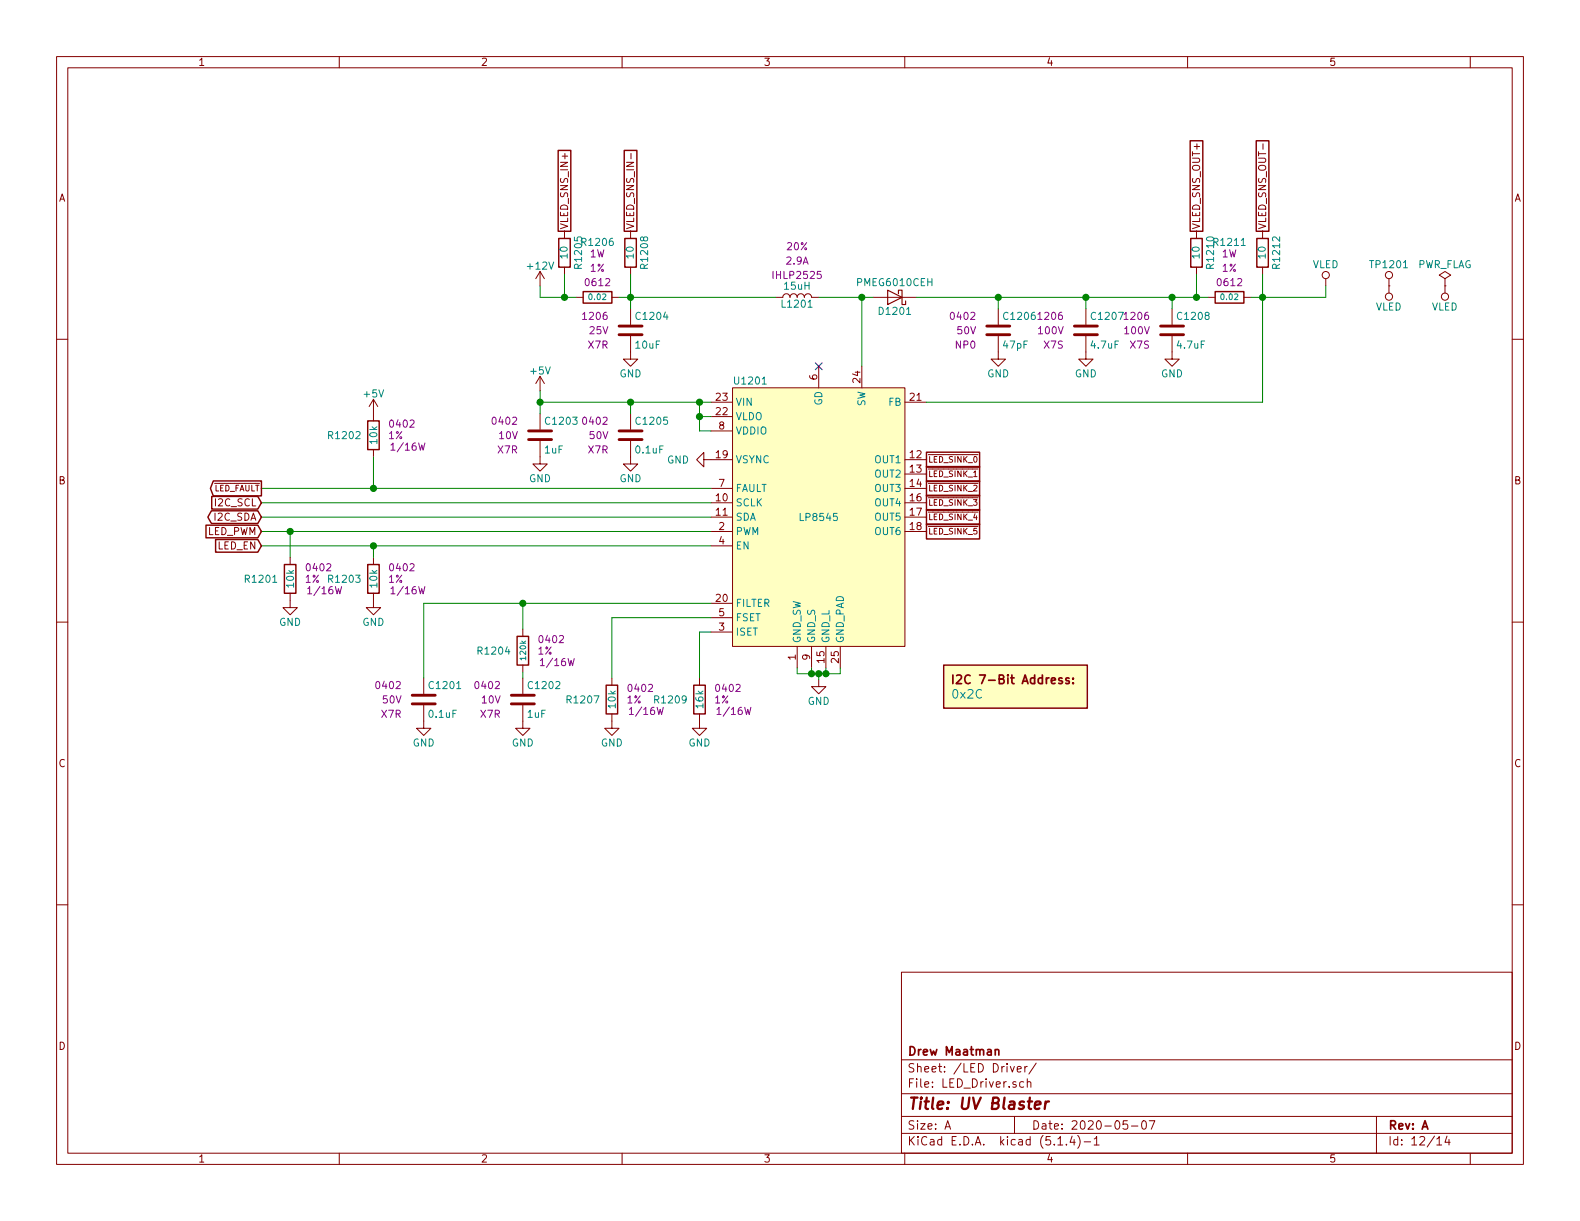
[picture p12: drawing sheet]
EESchema Schematic File Version 4
LIBS:UV_Blaster-cache
EELAYER 30 0
EELAYER END
$Descr A 11000 8500
encoding utf-8
Sheet 12 14
Title "UV Blaster"
Date "2020-05-07"
Rev "A"
Comp "Drew Maatman"
Comment1 ""
Comment2 ""
Comment3 ""
Comment4 ""
$EndDescr
$Comp
L power:GND #PWR01214
U 1 1
P 5700 4730
F 0 "#PWR01214" H 5700 4480 50  0001 C CNN
F 1 "GND" H 5700 4580 50  0000 C CNN
F 2 "" H 5700 4730 50  0001 C CNN
F 3 "" H 5700 4730 50  0001 C CNN
	1    5700 4730
	1    0    0    -1  
$EndComp
Wire Wire Line
	5700 4730 5700 4690
Wire Wire Line
	5700 4690 5750 4690
Wire Wire Line
	5850 4690 5850 4650
Connection ~ 5700 4690
Wire Wire Line
	5700 4690 5650 4690
Wire Wire Line
	5550 4690 5550 4650
$Comp
L Custom_Library:R_Custom R?
U 1 1
P 4870 4870
AR Path="/5BB27BA3/5EA62CC9" Ref="R?"  Part="1" 
AR Path="/5BB27BF7/5EA62CC9" Ref="R?"  Part="1" 
AR Path="/5C1DE17A/5EA62CC9" Ref="R?"  Part="1" 
AR Path="/5C1E3A08/5EA62CC9" Ref="R?"  Part="1" 
AR Path="/5D779AE1/5EA62CC9" Ref="R?"  Part="1" 
AR Path="/5CB7718D/5EA62CC9" Ref="R?"  Part="1" 
AR Path="/5E0DC082/5EA62CC9" Ref="R?"  Part="1" 
AR Path="/5E0F9110/5EA62CC9" Ref="R?"  Part="1" 
AR Path="/5E9E0EA5/5EA62CC9" Ref="R?"  Part="1" 
AR Path="/5E9E1E24/5EA62CC9" Ref="R1209"  Part="1" 
F 0 "R1209" H 4790 4870 50  0000 R CNN
F 1 "16k" V 4870 4870 50  0000 C CNN
F 2 "Resistors_SMD:R_0402" H 4870 4870 50  0001 C CNN
F 3 "" H 4870 4870 50  0001 C CNN
F 4 "0402" H 4970 4950 50  0000 L CNN "display_footprint"
F 5 "1%" H 4970 4870 50  0000 L CNN "Tolerance"
F 6 "1/16W" H 4980 4790 50  0000 L CNN "Wattage"
F 7 "RMCF0402FT16K0CT-ND" H 4870 4870 50  0001 C CNN "Digi-Key PN"
	1    4870 4870
	1    0    0    -1  
$EndComp
$Comp
L Custom_Library:R_Custom R?
U 1 1
P 4260 4870
AR Path="/5BB27BA3/5EA63699" Ref="R?"  Part="1" 
AR Path="/5BB27BF7/5EA63699" Ref="R?"  Part="1" 
AR Path="/5C1DE17A/5EA63699" Ref="R?"  Part="1" 
AR Path="/5C1E3A08/5EA63699" Ref="R?"  Part="1" 
AR Path="/5D779AE1/5EA63699" Ref="R?"  Part="1" 
AR Path="/5CB7718D/5EA63699" Ref="R?"  Part="1" 
AR Path="/5E0DC082/5EA63699" Ref="R?"  Part="1" 
AR Path="/5E0F9110/5EA63699" Ref="R?"  Part="1" 
AR Path="/5E9E0EA5/5EA63699" Ref="R?"  Part="1" 
AR Path="/5E9E1E24/5EA63699" Ref="R1207"  Part="1" 
F 0 "R1207" H 4180 4870 50  0000 R CNN
F 1 "10k" V 4260 4870 50  0000 C CNN
F 2 "Resistors_SMD:R_0402" H 4260 4870 50  0001 C CNN
F 3 "" H 4260 4870 50  0001 C CNN
F 4 "0402" H 4360 4950 50  0000 L CNN "display_footprint"
F 5 "1%" H 4360 4870 50  0000 L CNN "Tolerance"
F 6 "1/16W" H 4370 4790 50  0000 L CNN "Wattage"
F 7 "541-3959-1-ND" H 4260 4870 50  0001 C CNN "Digi-Key PN"
	1    4260 4870
	1    0    0    -1  
$EndComp
$Comp
L Custom_Library:R_Custom R?
U 1 1
P 3640 4530
AR Path="/5BB27BA3/5EA65B39" Ref="R?"  Part="1" 
AR Path="/5BB27BF7/5EA65B39" Ref="R?"  Part="1" 
AR Path="/5C1DE17A/5EA65B39" Ref="R?"  Part="1" 
AR Path="/5C1E3A08/5EA65B39" Ref="R?"  Part="1" 
AR Path="/5D779AE1/5EA65B39" Ref="R?"  Part="1" 
AR Path="/5CB7718D/5EA65B39" Ref="R?"  Part="1" 
AR Path="/5E0DC082/5EA65B39" Ref="R?"  Part="1" 
AR Path="/5E0F9110/5EA65B39" Ref="R?"  Part="1" 
AR Path="/5E9E0EA5/5EA65B39" Ref="R?"  Part="1" 
AR Path="/5E9E1E24/5EA65B39" Ref="R1204"  Part="1" 
F 0 "R1204" H 3560 4530 50  0000 R CNN
F 1 "120k" V 3640 4530 40  0000 C CNN
F 2 "Resistors_SMD:R_0402" H 3640 4530 50  0001 C CNN
F 3 "" H 3640 4530 50  0001 C CNN
F 4 "0402" H 3740 4610 50  0000 L CNN "display_footprint"
F 5 "1%" H 3740 4530 50  0000 L CNN "Tolerance"
F 6 "1/16W" H 3750 4450 50  0000 L CNN "Wattage"
F 7 "A129652CT-ND" H 3640 4530 50  0001 C CNN "Digi-Key PN"
	1    3640 4530
	1    0    0    -1  
$EndComp
$Comp
L power:GND #PWR01212
U 1 1
P 4870 5020
F 0 "#PWR01212" H 4870 4770 50  0001 C CNN
F 1 "GND" H 4870 4870 50  0000 C CNN
F 2 "" H 4870 5020 50  0001 C CNN
F 3 "" H 4870 5020 50  0001 C CNN
	1    4870 5020
	1    0    0    -1  
$EndComp
$Comp
L power:GND #PWR01209
U 1 1
P 4260 5020
F 0 "#PWR01209" H 4260 4770 50  0001 C CNN
F 1 "GND" H 4260 4870 50  0000 C CNN
F 2 "" H 4260 5020 50  0001 C CNN
F 3 "" H 4260 5020 50  0001 C CNN
	1    4260 5020
	1    0    0    -1  
$EndComp
$Comp
L power:GND #PWR01205
U 1 1
P 3640 5020
F 0 "#PWR01205" H 3640 4770 50  0001 C CNN
F 1 "GND" H 3640 4870 50  0000 C CNN
F 2 "" H 3640 5020 50  0001 C CNN
F 3 "" H 3640 5020 50  0001 C CNN
	1    3640 5020
	1    0    0    -1  
$EndComp
$Comp
L power:GND #PWR01204
U 1 1
P 2950 5020
F 0 "#PWR01204" H 2950 4770 50  0001 C CNN
F 1 "GND" H 2950 4870 50  0000 C CNN
F 2 "" H 2950 5020 50  0001 C CNN
F 3 "" H 2950 5020 50  0001 C CNN
	1    2950 5020
	1    0    0    -1  
$EndComp
Wire Wire Line
	2950 4720 2950 4200
Wire Wire Line
	2950 4200 3640 4200
Wire Wire Line
	3640 4380 3640 4200
Connection ~ 3640 4200
Wire Wire Line
	3640 4200 4950 4200
Wire Wire Line
	3640 4680 3640 4720
Wire Wire Line
	4260 4720 4260 4300
Wire Wire Line
	4260 4300 4950 4300
Wire Wire Line
	4950 4400 4870 4400
Wire Wire Line
	4870 4400 4870 4720
$Comp
L power:GND #PWR01213
U 1 1
P 4950 3200
F 0 "#PWR01213" H 4950 2950 50  0001 C CNN
F 1 "GND" V 4950 3050 50  0000 R CNN
F 2 "" H 4950 3200 50  0001 C CNN
F 3 "" H 4950 3200 50  0001 C CNN
	1    4950 3200
	0    1    1    0   
$EndComp
Wire Wire Line
	4950 3000 4870 3000
Wire Wire Line
	4870 3000 4870 2900
Wire Wire Line
	4870 2800 4950 2800
Wire Wire Line
	4950 2900 4870 2900
Connection ~ 4870 2900
Wire Wire Line
	4870 2900 4870 2800
$Comp
L Custom_Library:C_Custom C1203
U 1 1
P 3760 3030
F 0 "C1203" H 3785 3130 50  0000 L CNN
F 1 "1uF" H 3785 2930 50  0000 L CNN
F 2 "Capacitors_SMD:C_0402" H 3798 2880 50  0001 C CNN
F 3 "" H 3785 3130 50  0001 C CNN
F 4 "0402" H 3610 3130 50  0000 R CNN "display_footprint"
F 5 "10V" H 3610 3030 50  0000 R CNN "Voltage"
F 6 "X7R" H 3610 2930 50  0000 R CNN "Dielectric"
F 7 "490-13409-1-ND" H 4185 3530 60  0001 C CNN "Digi-Key PN"
	1    3760 3030
	1    0    0    -1  
$EndComp
$Comp
L Custom_Library:C_Custom C?
U 1 1
P 4390 3030
AR Path="/5BAAE16C/5EA6ECB9" Ref="C?"  Part="1" 
AR Path="/5BB181D8/5EA6ECB9" Ref="C?"  Part="1" 
AR Path="/5BB2595E/5EA6ECB9" Ref="C?"  Part="1" 
AR Path="/5BAAE0FA/5EA6ECB9" Ref="C?"  Part="1" 
AR Path="/5BB86F23/5EA6ECB9" Ref="C?"  Part="1" 
AR Path="/5C1D5C9E/5EA6ECB9" Ref="C?"  Part="1" 
AR Path="/5CB6F1ED/5EA6ECB9" Ref="C?"  Part="1" 
AR Path="/5E939CFF/5EA6ECB9" Ref="C?"  Part="1" 
AR Path="/5E9E0E87/5EA6ECB9" Ref="C?"  Part="1" 
AR Path="/5E9E1E24/5EA6ECB9" Ref="C1205"  Part="1" 
F 0 "C1205" H 4415 3130 50  0000 L CNN
F 1 "0.1uF" H 4415 2930 50  0000 L CNN
F 2 "Capacitors_SMD:C_0402" H 4428 2880 50  0001 C CNN
F 3 "" H 4415 3130 50  0001 C CNN
F 4 "0402" H 4240 3130 50  0000 R CNN "display_footprint"
F 5 "50V" H 4240 3030 50  0000 R CNN "Voltage"
F 6 "X7R" H 4240 2930 50  0000 R CNN "Dielectric"
F 7 "490-10701-1-ND" H 4815 3530 60  0001 C CNN "Digi-Key PN"
	1    4390 3030
	1    0    0    -1  
$EndComp
$Comp
L power:GND #PWR01211
U 1 1
P 4390 3180
F 0 "#PWR01211" H 4390 2930 50  0001 C CNN
F 1 "GND" H 4390 3030 50  0000 C CNN
F 2 "" H 4390 3180 50  0001 C CNN
F 3 "" H 4390 3180 50  0001 C CNN
	1    4390 3180
	1    0    0    -1  
$EndComp
$Comp
L power:GND #PWR01208
U 1 1
P 3760 3180
F 0 "#PWR01208" H 3760 2930 50  0001 C CNN
F 1 "GND" H 3760 3030 50  0000 C CNN
F 2 "" H 3760 3180 50  0001 C CNN
F 3 "" H 3760 3180 50  0001 C CNN
	1    3760 3180
	1    0    0    -1  
$EndComp
Wire Wire Line
	4870 2800 4390 2800
Wire Wire Line
	4390 2800 4390 2880
Connection ~ 4870 2800
Wire Wire Line
	4390 2800 3760 2800
Wire Wire Line
	3760 2800 3760 2880
Connection ~ 4390 2800
Text GLabel 6450 3200 2    40   UnSpc ~ 0
~LED_SINK_0
Text GLabel 6450 3300 2    40   UnSpc ~ 0
~LED_SINK_1
Text GLabel 6450 3400 2    40   UnSpc ~ 0
~LED_SINK_2
Text GLabel 6450 3500 2    40   UnSpc ~ 0
~LED_SINK_3
Text GLabel 6450 3700 2    40   UnSpc ~ 0
~LED_SINK_5
Text GLabel 6450 3600 2    40   UnSpc ~ 0
~LED_SINK_4
NoConn ~ 5700 2550
$Comp
L Custom_Library:L_Custom L1201
U 1 1
P 5550 2070
F 0 "L1201" V 5500 2070 50  0000 C CNN
F 1 "15uH" V 5625 2070 50  0000 C CNN
F 2 "Inductors_SMD:L_Vishay_IHLP-2525" H 5550 2070 50  0001 C CNN
F 3 "" H 5550 2070 50  0001 C CNN
F 4 "IHLP2525" V 5700 2070 50  0000 C CNN "display_footprint"
F 5 "2.9A" V 5800 2070 50  0000 C CNN "Ampacity"
F 6 "20%" V 5900 2070 50  0000 C CNN "Tolerance"
F 7 "541-2173-1-ND" H 5550 2070 50  0001 C CNN "Digi-Key PN"
	1    5550 2070
	0    -1   -1   0   
$EndComp
$Comp
L Custom_Library:C_Custom C1204
U 1 1
P 4390 2300
F 0 "C1204" H 4415 2400 50  0000 L CNN
F 1 "10uF" H 4415 2200 50  0000 L CNN
F 2 "Capacitors_SMD:C_1206" H 4428 2150 50  0001 C CNN
F 3 "" H 4415 2400 50  0001 C CNN
F 4 "1206" H 4240 2400 50  0000 R CNN "display_footprint"
F 5 "25V" H 4240 2300 50  0000 R CNN "Voltage"
F 6 "X7R" H 4240 2200 50  0000 R CNN "Dielectric"
F 7 "490-14678-1-ND" H 4815 2800 60  0001 C CNN "Digi-Key PN"
	1    4390 2300
	1    0    0    -1  
$EndComp
$Comp
L power:GND #PWR01210
U 1 1
P 4390 2450
F 0 "#PWR01210" H 4390 2200 50  0001 C CNN
F 1 "GND" H 4390 2300 50  0000 C CNN
F 2 "" H 4390 2450 50  0001 C CNN
F 3 "" H 4390 2450 50  0001 C CNN
	1    4390 2450
	1    0    0    -1  
$EndComp
Wire Wire Line
	4390 2150 4390 2070
Wire Wire Line
	4390 2070 5400 2070
Wire Wire Line
	6000 2070 5700 2070
Wire Wire Line
	6080 2070 6000 2070
Connection ~ 6000 2070
$Comp
L power:+5V #PWR01207
U 1 1
P 3760 2720
F 0 "#PWR01207" H 3760 2570 50  0001 C CNN
F 1 "+5V" H 3760 2860 50  0000 C CNN
F 2 "" H 3760 2720 50  0001 C CNN
F 3 "" H 3760 2720 50  0001 C CNN
	1    3760 2720
	1    0    0    -1  
$EndComp
Wire Wire Line
	3760 2720 3760 2800
Connection ~ 3760 2800
$Comp
L power:+12V #PWR01206
U 1 1
P 3760 1990
F 0 "#PWR01206" H 3760 1840 50  0001 C CNN
F 1 "+12V" H 3760 2130 50  0000 C CNN
F 2 "" H 3760 1990 50  0001 C CNN
F 3 "" H 3760 1990 50  0001 C CNN
	1    3760 1990
	1    0    0    -1  
$EndComp
Wire Wire Line
	3760 1990 3760 2070
$Comp
L power:GND #PWR01215
U 1 1
P 6950 2450
F 0 "#PWR01215" H 6950 2200 50  0001 C CNN
F 1 "GND" H 6950 2300 50  0000 C CNN
F 2 "" H 6950 2450 50  0001 C CNN
F 3 "" H 6950 2450 50  0001 C CNN
	1    6950 2450
	1    0    0    -1  
$EndComp
Wire Wire Line
	6950 2150 6950 2070
$Comp
L Custom_Library:C_Custom C1207
U 1 1
P 7560 2300
F 0 "C1207" H 7585 2400 50  0000 L CNN
F 1 "4.7uF" H 7585 2200 50  0000 L CNN
F 2 "Capacitors_SMD:C_1206" H 7598 2150 50  0001 C CNN
F 3 "" H 7585 2400 50  0001 C CNN
F 4 "1206" H 7410 2400 50  0000 R CNN "display_footprint"
F 5 "100V" H 7410 2300 50  0000 R CNN "Voltage"
F 6 "X7S" H 7410 2200 50  0000 R CNN "Dielectric"
F 7 "490-18620-1-ND" H 7985 2800 60  0001 C CNN "Digi-Key PN"
	1    7560 2300
	1    0    0    -1  
$EndComp
$Comp
L power:GND #PWR01216
U 1 1
P 7560 2450
F 0 "#PWR01216" H 7560 2200 50  0001 C CNN
F 1 "GND" H 7560 2300 50  0000 C CNN
F 2 "" H 7560 2450 50  0001 C CNN
F 3 "" H 7560 2450 50  0001 C CNN
	1    7560 2450
	1    0    0    -1  
$EndComp
$Comp
L power:GND #PWR01217
U 1 1
P 8160 2450
F 0 "#PWR01217" H 8160 2200 50  0001 C CNN
F 1 "GND" H 8160 2300 50  0000 C CNN
F 2 "" H 8160 2450 50  0001 C CNN
F 3 "" H 8160 2450 50  0001 C CNN
	1    8160 2450
	1    0    0    -1  
$EndComp
Wire Wire Line
	8160 2150 8160 2070
Wire Wire Line
	8160 2070 7560 2070
Connection ~ 6950 2070
Wire Wire Line
	7560 2150 7560 2070
Connection ~ 7560 2070
Wire Wire Line
	7560 2070 6950 2070
$Comp
L Custom_Library:VLED #PWR01218
U 1 1
P 9230 1990
F 0 "#PWR01218" H 9230 1840 50  0001 C CNN
F 1 "VLED" H 9230 2140 50  0000 C CNN
F 2 "" H 9230 1990 50  0001 C CNN
F 3 "" H 9230 1990 50  0001 C CNN
	1    9230 1990
	1    0    0    -1  
$EndComp
$Comp
L Custom_Library:R_Custom R?
U 1 1
P 2600 3030
AR Path="/5BB27BA3/5EA8BC18" Ref="R?"  Part="1" 
AR Path="/5BB27BF7/5EA8BC18" Ref="R?"  Part="1" 
AR Path="/5C1DE17A/5EA8BC18" Ref="R?"  Part="1" 
AR Path="/5C1E3A08/5EA8BC18" Ref="R?"  Part="1" 
AR Path="/5D779AE1/5EA8BC18" Ref="R?"  Part="1" 
AR Path="/5CB7718D/5EA8BC18" Ref="R?"  Part="1" 
AR Path="/5E0DC082/5EA8BC18" Ref="R?"  Part="1" 
AR Path="/5E0F9110/5EA8BC18" Ref="R?"  Part="1" 
AR Path="/5E9E0EA5/5EA8BC18" Ref="R?"  Part="1" 
AR Path="/5E9E1E24/5EA8BC18" Ref="R1202"  Part="1" 
F 0 "R1202" H 2520 3030 50  0000 R CNN
F 1 "10k" V 2600 3030 50  0000 C CNN
F 2 "Resistors_SMD:R_0402" H 2600 3030 50  0001 C CNN
F 3 "" H 2600 3030 50  0001 C CNN
F 4 "0402" H 2700 3110 50  0000 L CNN "display_footprint"
F 5 "1%" H 2700 3030 50  0000 L CNN "Tolerance"
F 6 "1/16W" H 2710 2950 50  0000 L CNN "Wattage"
F 7 "541-3959-1-ND" H 2600 3030 50  0001 C CNN "Digi-Key PN"
	1    2600 3030
	1    0    0    -1  
$EndComp
Wire Wire Line
	4950 3400 2600 3400
Wire Wire Line
	2600 3400 2600 3180
$Comp
L power:+5V #PWR01202
U 1 1
P 2600 2880
F 0 "#PWR01202" H 2600 2730 50  0001 C CNN
F 1 "+5V" H 2600 3020 50  0000 C CNN
F 2 "" H 2600 2880 50  0001 C CNN
F 3 "" H 2600 2880 50  0001 C CNN
	1    2600 2880
	1    0    0    -1  
$EndComp
$Comp
L Custom_Library:R_Custom R?
U 1 1
P 2600 4030
AR Path="/5BB27BA3/5EA93934" Ref="R?"  Part="1" 
AR Path="/5BB27BF7/5EA93934" Ref="R?"  Part="1" 
AR Path="/5C1DE17A/5EA93934" Ref="R?"  Part="1" 
AR Path="/5C1E3A08/5EA93934" Ref="R?"  Part="1" 
AR Path="/5D779AE1/5EA93934" Ref="R?"  Part="1" 
AR Path="/5CB7718D/5EA93934" Ref="R?"  Part="1" 
AR Path="/5E0DC082/5EA93934" Ref="R?"  Part="1" 
AR Path="/5E0F9110/5EA93934" Ref="R?"  Part="1" 
AR Path="/5E9E0EA5/5EA93934" Ref="R?"  Part="1" 
AR Path="/5E9E1E24/5EA93934" Ref="R1203"  Part="1" 
F 0 "R1203" H 2520 4030 50  0000 R CNN
F 1 "10k" V 2600 4030 50  0000 C CNN
F 2 "Resistors_SMD:R_0402" H 2600 4030 50  0001 C CNN
F 3 "" H 2600 4030 50  0001 C CNN
F 4 "0402" H 2700 4110 50  0000 L CNN "display_footprint"
F 5 "1%" H 2700 4030 50  0000 L CNN "Tolerance"
F 6 "1/16W" H 2710 3950 50  0000 L CNN "Wattage"
F 7 "541-3959-1-ND" H 2600 4030 50  0001 C CNN "Digi-Key PN"
	1    2600 4030
	1    0    0    -1  
$EndComp
$Comp
L Custom_Library:R_Custom R?
U 1 1
P 2020 4030
AR Path="/5BB27BA3/5EA96A70" Ref="R?"  Part="1" 
AR Path="/5BB27BF7/5EA96A70" Ref="R?"  Part="1" 
AR Path="/5C1DE17A/5EA96A70" Ref="R?"  Part="1" 
AR Path="/5C1E3A08/5EA96A70" Ref="R?"  Part="1" 
AR Path="/5D779AE1/5EA96A70" Ref="R?"  Part="1" 
AR Path="/5CB7718D/5EA96A70" Ref="R?"  Part="1" 
AR Path="/5E0DC082/5EA96A70" Ref="R?"  Part="1" 
AR Path="/5E0F9110/5EA96A70" Ref="R?"  Part="1" 
AR Path="/5E9E0EA5/5EA96A70" Ref="R?"  Part="1" 
AR Path="/5E9E1E24/5EA96A70" Ref="R1201"  Part="1" 
F 0 "R1201" H 1940 4030 50  0000 R CNN
F 1 "10k" V 2020 4030 50  0000 C CNN
F 2 "Resistors_SMD:R_0402" H 2020 4030 50  0001 C CNN
F 3 "" H 2020 4030 50  0001 C CNN
F 4 "0402" H 2120 4110 50  0000 L CNN "display_footprint"
F 5 "1%" H 2120 4030 50  0000 L CNN "Tolerance"
F 6 "1/16W" H 2130 3950 50  0000 L CNN "Wattage"
F 7 "541-3959-1-ND" H 2020 4030 50  0001 C CNN "Digi-Key PN"
	1    2020 4030
	1    0    0    -1  
$EndComp
$Comp
L power:GND #PWR01203
U 1 1
P 2600 4180
F 0 "#PWR01203" H 2600 3930 50  0001 C CNN
F 1 "GND" H 2600 4030 50  0000 C CNN
F 2 "" H 2600 4180 50  0001 C CNN
F 3 "" H 2600 4180 50  0001 C CNN
	1    2600 4180
	1    0    0    -1  
$EndComp
$Comp
L power:GND #PWR01201
U 1 1
P 2020 4180
F 0 "#PWR01201" H 2020 3930 50  0001 C CNN
F 1 "GND" H 2020 4030 50  0000 C CNN
F 2 "" H 2020 4180 50  0001 C CNN
F 3 "" H 2020 4180 50  0001 C CNN
	1    2020 4180
	1    0    0    -1  
$EndComp
Wire Wire Line
	4950 3800 2600 3800
Wire Wire Line
	2600 3800 2600 3880
Wire Wire Line
	4950 3700 2020 3700
Wire Wire Line
	2020 3700 2020 3880
Text GLabel 1820 3700 0    50   Input ~ 0
LED_PWM
Text GLabel 1820 3800 0    50   Input ~ 0
LED_EN
Connection ~ 2020 3700
Connection ~ 2600 3800
Text GLabel 1820 3400 0    40   Output ~ 0
~LED_FAULT
Connection ~ 2600 3400
Text GLabel 1820 3600 0    50   BiDi ~ 0
I2C_SDA
Text GLabel 1820 3500 0    50   Input ~ 0
I2C_SCL
Wire Wire Line
	1820 3400 2600 3400
Wire Wire Line
	1820 3500 4950 3500
Wire Wire Line
	1820 3600 4950 3600
Wire Wire Line
	1820 3700 2020 3700
Wire Wire Line
	1820 3800 2600 3800
Wire Wire Line
	6000 2070 6000 2550
Wire Wire Line
	5750 4650 5750 4690
Connection ~ 5750 4690
Wire Wire Line
	5750 4690 5850 4690
Wire Wire Line
	5650 4650 5650 4690
Connection ~ 5650 4690
Wire Wire Line
	5650 4690 5550 4690
$Comp
L Custom_Library:C_Custom C1208
U 1 1
P 8160 2300
F 0 "C1208" H 8185 2400 50  0000 L CNN
F 1 "4.7uF" H 8185 2200 50  0000 L CNN
F 2 "Capacitors_SMD:C_1206" H 8198 2150 50  0001 C CNN
F 3 "" H 8185 2400 50  0001 C CNN
F 4 "1206" H 8010 2400 50  0000 R CNN "display_footprint"
F 5 "100V" H 8010 2300 50  0000 R CNN "Voltage"
F 6 "X7S" H 8010 2200 50  0000 R CNN "Dielectric"
F 7 "490-18620-1-ND" H 8585 2800 60  0001 C CNN "Digi-Key PN"
	1    8160 2300
	1    0    0    -1  
$EndComp
$Comp
L Diode:PMEG6010CEH D1201
U 1 1
P 6230 2070
F 0 "D1201" H 6230 2170 50  0000 C CNN
F 1 "PMEG6010CEH" H 6230 1970 50  0000 C CNN
F 2 "Diode_SMD:D_SOD-123" H 6230 1895 50  0001 C CNN
F 3 "https://assets.nexperia.com/documents/data-sheet/PMEG6010CEH_PMEG6010CEJ.pdf" H 6230 2070 50  0001 C CNN
F 4 "1727-3848-1-ND" H 6230 2070 50  0001 C CNN "Digi-Key PN"
	1    6230 2070
	-1   0    0    1   
$EndComp
$Comp
L Custom_Library:R_Custom R?
U 1 1
P 4160 2070
AR Path="/5CB6F1ED/5EA50C29" Ref="R?"  Part="1" 
AR Path="/5CB7718D/5EA50C29" Ref="R?"  Part="1" 
AR Path="/5E0DC082/5EA50C29" Ref="R?"  Part="1" 
AR Path="/5E0F9110/5EA50C29" Ref="R?"  Part="1" 
AR Path="/5E9E0EA5/5EA50C29" Ref="R?"  Part="1" 
AR Path="/5E9E1E24/5EA50C29" Ref="R1206"  Part="1" 
F 0 "R1206" V 4540 2070 50  0000 C CNN
F 1 "0.02" V 4160 2070 40  0000 C CNN
F 2 "Resistors_SMD:R_0612" H 4160 2070 50  0001 C CNN
F 3 "" H 4160 2070 50  0001 C CNN
F 4 "P16010CT-ND" H 4460 2470 60  0001 C CNN "Digi-Key PN"
F 5 "0612" V 4260 2070 50  0000 C CNN "display_footprint"
F 6 "1%" V 4360 2070 50  0000 C CNN "Tolerance"
F 7 "1W" V 4460 2070 50  0000 C CNN "Wattage"
	1    4160 2070
	0    -1   -1   0   
$EndComp
$Comp
L Custom_Library:R_Custom R?
U 1 1
P 3930 1760
AR Path="/5CB0BC26/5EA50C33" Ref="R?"  Part="1" 
AR Path="/5E1352F5/5EA50C33" Ref="R?"  Part="1" 
AR Path="/5CB6F1ED/5EA50C33" Ref="R?"  Part="1" 
AR Path="/5E0DC082/5EA50C33" Ref="R?"  Part="1" 
AR Path="/5E9E0EA5/5EA50C33" Ref="R?"  Part="1" 
AR Path="/5E9E1E24/5EA50C33" Ref="R1205"  Part="1" 
F 0 "R1205" V 3830 1760 50  0000 C CNN
F 1 "10" V 3930 1760 50  0000 C CNN
F 2 "Resistors_SMD:R_0402" H 3930 1760 50  0001 C CNN
F 3 "" H 3930 1760 50  0001 C CNN
F 4 "0402" V 4030 1760 50  0001 C CNN "display_footprint"
F 5 "1%" V 4130 1760 50  0001 C CNN "Tolerance"
F 6 "1/16W" V 4230 1760 50  0001 C CNN "Wattage"
F 7 "Telemetry" H 3930 1760 50  0001 C CNN "Configuration"
F 8 "311-10.0LRCT-ND" H 3930 1760 50  0001 C CNN "Digi-Key PN"
	1    3930 1760
	-1   0    0    -1  
$EndComp
Wire Wire Line
	4310 2070 4390 2070
Wire Wire Line
	3930 1910 3930 2070
Wire Wire Line
	3930 2070 4010 2070
Wire Wire Line
	4390 1910 4390 2070
Connection ~ 4390 2070
Wire Wire Line
	3930 2070 3760 2070
Connection ~ 3930 2070
$Comp
L Custom_Library:R_Custom R?
U 1 1
P 8560 2070
AR Path="/5CB6F1ED/5EA606F6" Ref="R?"  Part="1" 
AR Path="/5CB7718D/5EA606F6" Ref="R?"  Part="1" 
AR Path="/5E0DC082/5EA606F6" Ref="R?"  Part="1" 
AR Path="/5E0F9110/5EA606F6" Ref="R?"  Part="1" 
AR Path="/5E9E0EA5/5EA606F6" Ref="R?"  Part="1" 
AR Path="/5E9E1E24/5EA606F6" Ref="R1211"  Part="1" 
F 0 "R1211" V 8940 2070 50  0000 C CNN
F 1 "0.02" V 8560 2070 40  0000 C CNN
F 2 "Resistors_SMD:R_0612" H 8560 2070 50  0001 C CNN
F 3 "" H 8560 2070 50  0001 C CNN
F 4 "P16010CT-ND" H 8860 2470 60  0001 C CNN "Digi-Key PN"
F 5 "0612" V 8660 2070 50  0000 C CNN "display_footprint"
F 6 "1%" V 8760 2070 50  0000 C CNN "Tolerance"
F 7 "1W" V 8860 2070 50  0000 C CNN "Wattage"
	1    8560 2070
	0    -1   -1   0   
$EndComp
Wire Wire Line
	8710 2070 8790 2070
Wire Wire Line
	8330 1910 8330 2070
Wire Wire Line
	8330 2070 8410 2070
Wire Wire Line
	8790 1910 8790 2070
Wire Wire Line
	8330 2070 8160 2070
Connection ~ 8330 2070
Wire Wire Line
	9230 1990 9230 2070
Wire Wire Line
	9230 2070 8790 2070
Connection ~ 8790 2070
$Comp
L Custom_Library:R_Custom R?
U 1 1
P 4390 1760
AR Path="/5CB0BC26/5EA664EF" Ref="R?"  Part="1" 
AR Path="/5E1352F5/5EA664EF" Ref="R?"  Part="1" 
AR Path="/5CB6F1ED/5EA664EF" Ref="R?"  Part="1" 
AR Path="/5E0DC082/5EA664EF" Ref="R?"  Part="1" 
AR Path="/5E9E0EA5/5EA664EF" Ref="R?"  Part="1" 
AR Path="/5E9E1E24/5EA664EF" Ref="R1208"  Part="1" 
F 0 "R1208" V 4290 1760 50  0000 C CNN
F 1 "10" V 4390 1760 50  0000 C CNN
F 2 "Resistors_SMD:R_0402" H 4390 1760 50  0001 C CNN
F 3 "" H 4390 1760 50  0001 C CNN
F 4 "0402" V 4490 1760 50  0001 C CNN "display_footprint"
F 5 "1%" V 4590 1760 50  0001 C CNN "Tolerance"
F 6 "1/16W" V 4690 1760 50  0001 C CNN "Wattage"
F 7 "Telemetry" H 4390 1760 50  0001 C CNN "Configuration"
F 8 "311-10.0LRCT-ND" H 4390 1760 50  0001 C CNN "Digi-Key PN"
	1    4390 1760
	-1   0    0    -1  
$EndComp
$Comp
L Custom_Library:R_Custom R?
U 1 1
P 8330 1760
AR Path="/5CB0BC26/5EA669A0" Ref="R?"  Part="1" 
AR Path="/5E1352F5/5EA669A0" Ref="R?"  Part="1" 
AR Path="/5CB6F1ED/5EA669A0" Ref="R?"  Part="1" 
AR Path="/5E0DC082/5EA669A0" Ref="R?"  Part="1" 
AR Path="/5E9E0EA5/5EA669A0" Ref="R?"  Part="1" 
AR Path="/5E9E1E24/5EA669A0" Ref="R1210"  Part="1" 
F 0 "R1210" V 8230 1760 50  0000 C CNN
F 1 "10" V 8330 1760 50  0000 C CNN
F 2 "Resistors_SMD:R_0402" H 8330 1760 50  0001 C CNN
F 3 "" H 8330 1760 50  0001 C CNN
F 4 "0402" V 8430 1760 50  0001 C CNN "display_footprint"
F 5 "1%" V 8530 1760 50  0001 C CNN "Tolerance"
F 6 "1/16W" V 8630 1760 50  0001 C CNN "Wattage"
F 7 "Telemetry" H 8330 1760 50  0001 C CNN "Configuration"
F 8 "311-10.0LRCT-ND" H 8330 1760 50  0001 C CNN "Digi-Key PN"
	1    8330 1760
	-1   0    0    -1  
$EndComp
$Comp
L Custom_Library:R_Custom R?
U 1 1
P 8790 1760
AR Path="/5CB0BC26/5EA67238" Ref="R?"  Part="1" 
AR Path="/5E1352F5/5EA67238" Ref="R?"  Part="1" 
AR Path="/5CB6F1ED/5EA67238" Ref="R?"  Part="1" 
AR Path="/5E0DC082/5EA67238" Ref="R?"  Part="1" 
AR Path="/5E9E0EA5/5EA67238" Ref="R?"  Part="1" 
AR Path="/5E9E1E24/5EA67238" Ref="R1212"  Part="1" 
F 0 "R1212" V 8690 1760 50  0000 C CNN
F 1 "10" V 8790 1760 50  0000 C CNN
F 2 "Resistors_SMD:R_0402" H 8790 1760 50  0001 C CNN
F 3 "" H 8790 1760 50  0001 C CNN
F 4 "0402" V 8890 1760 50  0001 C CNN "display_footprint"
F 5 "1%" V 8990 1760 50  0001 C CNN "Tolerance"
F 6 "1/16W" V 9090 1760 50  0001 C CNN "Wattage"
F 7 "Telemetry" H 8790 1760 50  0001 C CNN "Configuration"
F 8 "311-10.0LRCT-ND" H 8790 1760 50  0001 C CNN "Digi-Key PN"
	1    8790 1760
	-1   0    0    -1  
$EndComp
Text GLabel 3930 1610 1    50   UnSpc ~ 0
VLED_SNS_IN+
Text GLabel 4390 1610 1    50   UnSpc ~ 0
VLED_SNS_IN-
Text GLabel 8330 1610 1    50   UnSpc ~ 0
VLED_SNS_OUT+
Text GLabel 8790 1610 1    50   UnSpc ~ 0
VLED_SNS_OUT-
Wire Wire Line
	6380 2070 6950 2070
Wire Wire Line
	8790 2800 8790 2070
Wire Wire Line
	6450 2800 8790 2800
$Comp
L Custom_Library:C_Custom C?
U 1 1
P 2950 4870
AR Path="/5BAAE16C/5EA765A0" Ref="C?"  Part="1" 
AR Path="/5BB181D8/5EA765A0" Ref="C?"  Part="1" 
AR Path="/5BB2595E/5EA765A0" Ref="C?"  Part="1" 
AR Path="/5BAAE0FA/5EA765A0" Ref="C?"  Part="1" 
AR Path="/5BB86F23/5EA765A0" Ref="C?"  Part="1" 
AR Path="/5C1D5C9E/5EA765A0" Ref="C?"  Part="1" 
AR Path="/5CB6F1ED/5EA765A0" Ref="C?"  Part="1" 
AR Path="/5E939CFF/5EA765A0" Ref="C?"  Part="1" 
AR Path="/5E9E0E87/5EA765A0" Ref="C?"  Part="1" 
AR Path="/5E9E1E24/5EA765A0" Ref="C1201"  Part="1" 
F 0 "C1201" H 2975 4970 50  0000 L CNN
F 1 "0.1uF" H 2975 4770 50  0000 L CNN
F 2 "Capacitors_SMD:C_0402" H 2988 4720 50  0001 C CNN
F 3 "" H 2975 4970 50  0001 C CNN
F 4 "0402" H 2800 4970 50  0000 R CNN "display_footprint"
F 5 "50V" H 2800 4870 50  0000 R CNN "Voltage"
F 6 "X7R" H 2800 4770 50  0000 R CNN "Dielectric"
F 7 "490-10701-1-ND" H 3375 5370 60  0001 C CNN "Digi-Key PN"
	1    2950 4870
	1    0    0    -1  
$EndComp
$Comp
L Custom_Library:C_Custom C1202
U 1 1
P 3640 4870
F 0 "C1202" H 3665 4970 50  0000 L CNN
F 1 "1uF" H 3665 4770 50  0000 L CNN
F 2 "Capacitors_SMD:C_0402" H 3678 4720 50  0001 C CNN
F 3 "" H 3665 4970 50  0001 C CNN
F 4 "0402" H 3490 4970 50  0000 R CNN "display_footprint"
F 5 "10V" H 3490 4870 50  0000 R CNN "Voltage"
F 6 "X7R" H 3490 4770 50  0000 R CNN "Dielectric"
F 7 "490-13409-1-ND" H 4065 5370 60  0001 C CNN "Digi-Key PN"
	1    3640 4870
	1    0    0    -1  
$EndComp
$Comp
L Custom_Library:TP TP?
U 1 1
P 9670 1990
AR Path="/5C1D5CD8/5EA933F0" Ref="TP?"  Part="1" 
AR Path="/5C1D5C9E/5EA933F0" Ref="TP?"  Part="1" 
AR Path="/5C1E3A08/5EA933F0" Ref="TP?"  Part="1" 
AR Path="/5D779AE1/5EA933F0" Ref="TP?"  Part="1" 
AR Path="/5CB7718D/5EA933F0" Ref="TP?"  Part="1" 
AR Path="/5E0DC082/5EA933F0" Ref="TP?"  Part="1" 
AR Path="/5E0F9110/5EA933F0" Ref="TP?"  Part="1" 
AR Path="/5E9E0EA5/5EA933F0" Ref="TP?"  Part="1" 
AR Path="/5E9E1E24/5EA933F0" Ref="TP1201"  Part="1" 
F 0 "TP1201" H 9670 2140 50  0000 C CNN
F 1 "TP" H 9670 2140 50  0001 C CNN
F 2 "Custom Footprints Library:Test_Point" H 9670 1990 60  0001 C CNN
F 3 "" H 9670 1990 60  0000 C CNN
	1    9670 1990
	1    0    0    -1  
$EndComp
$Comp
L Custom_Library:I2C_Address DOC1201
U 1 1
P 7070 4830
F 0 "DOC1201" H 7070 5080 60  0001 C CNN
F 1 "0x2C" H 6620 4830 60  0000 L CNN
F 2 "" H 7070 5180 60  0001 C CNN
F 3 "" H 7070 5180 60  0001 C CNN
	1    7070 4830
	1    0    0    -1  
$EndComp
$Comp
L Custom_Library:C_Custom C?
U 1 1
P 6950 2300
AR Path="/5E9E1D8A/5EC2246F" Ref="C?"  Part="1" 
AR Path="/5E9E1E24/5EC2246F" Ref="C1206"  Part="1" 
F 0 "C1206" H 6975 2400 50  0000 L CNN
F 1 "47pF" H 6975 2200 50  0000 L CNN
F 2 "Capacitors_SMD:C_0402" H 6988 2150 50  0001 C CNN
F 3 "" H 6975 2400 50  0001 C CNN
F 4 "0402" H 6800 2400 50  0000 R CNN "display_footprint"
F 5 "50V" H 6800 2300 50  0000 R CNN "Voltage"
F 6 "NP0" H 6800 2200 50  0000 R CNN "Dielectric"
F 7 "399-7796-1-ND" H 6950 2300 50  0001 C CNN "Digi-Key PN"
	1    6950 2300
	1    0    0    -1  
$EndComp
$Comp
L Custom_Library:VLED #PWR01219
U 1 1
P 9670 1990
F 0 "#PWR01219" H 9670 1840 50  0001 C CNN
F 1 "VLED" H 9670 2140 50  0000 C CNN
F 2 "" H 9670 1990 50  0001 C CNN
F 3 "" H 9670 1990 50  0001 C CNN
	1    9670 1990
	-1   0    0    1   
$EndComp
Connection ~ 8160 2070
$Comp
L Custom_Library:VLED #PWR01220
U 1 1
P 10060 1990
F 0 "#PWR01220" H 10060 1840 50  0001 C CNN
F 1 "VLED" H 10060 2140 50  0000 C CNN
F 2 "" H 10060 1990 50  0001 C CNN
F 3 "" H 10060 1990 50  0001 C CNN
	1    10060 1990
	-1   0    0    1   
$EndComp
$Comp
L power:PWR_FLAG #FLG01201
U 1 1
P 10060 1990
F 0 "#FLG01201" H 10060 2065 50  0001 C CNN
F 1 "PWR_FLAG" H 10060 2140 50  0000 C CNN
F 2 "" H 10060 1990 50  0001 C CNN
F 3 "~" H 10060 1990 50  0001 C CNN
	1    10060 1990
	1    0    0    -1  
$EndComp
$Comp
L Custom_Library:LP8545 U1201
U 1 1
P 5700 3600
F 0 "U1201" H 5100 4550 50  0000 L CNN
F 1 "LP8545" H 5700 3600 50  0000 C CNN
F 2 "Housings_DFN_QFN:QFN-24-1EP_4x4mm_Pitch0.5mm" H 5700 4150 50  0001 C CNN
F 3 "http://www.ti.com/lit/ds/symlink/lp8545.pdf" H 5700 4150 50  0001 C CNN
F 4 "296-35212-1-ND" H 5700 3600 50  0001 C CNN "Digi-Key PN"
	1    5700 3600
	1    0    0    -1  
$EndComp
$EndSCHEMATC
